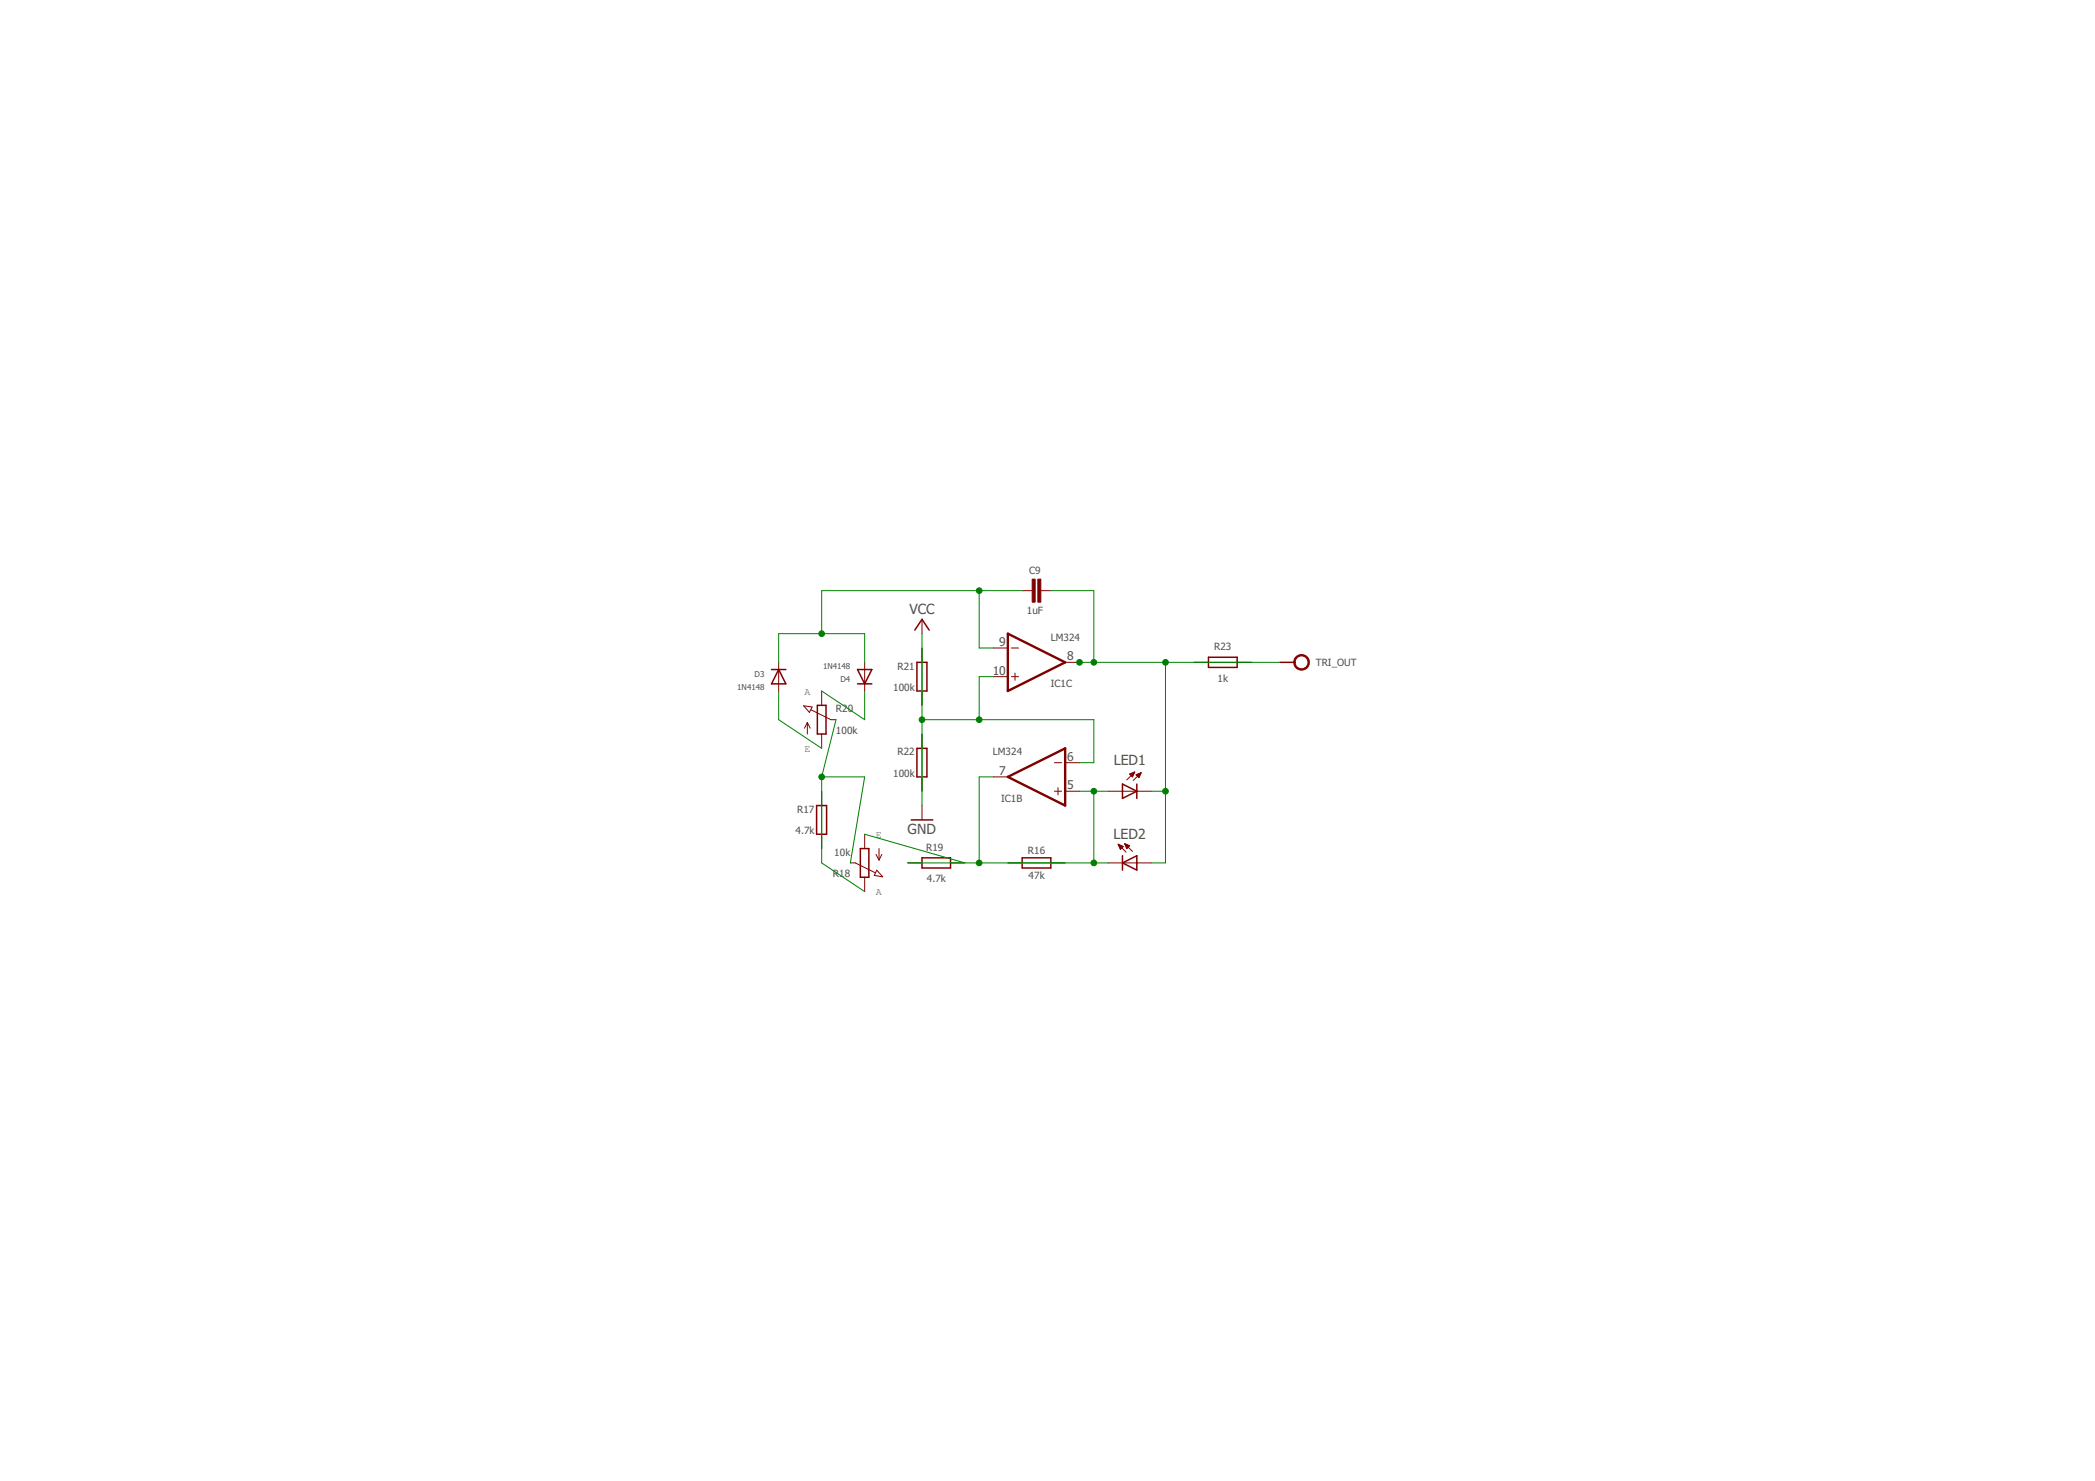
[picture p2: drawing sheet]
<svg xmlns="http://www.w3.org/2000/svg" width="297mm" height="210mm" viewBox="0 0 297 210" stroke-linecap="round" stroke-linejoin="round" font-family="sans-serif">
<g fill="none" stroke="#800000" stroke-width=".14">
<path d="M110.4 93.9v4M116.5 97.9v2.1M122.6 93.9v4M130.7 87.8v2M130.7 91.8v2.1M130.7 97.9v2.1M140.9 95.9h2M140.9 91.8h2M143.4 95.9h1M143.4 91.8h1M143.9 95.4v1M144.9 83.7h1.4"/>
<path d="M147.6 83.7h1.4M151 93.9h2.1M169.3 93.9h2M175.4 93.9h2M113.9 100l1.2 .2-.3 .8zM114.5 102.4v1.6M114.5 102.4l-.4 .8M114.5 102.4l.4 .8M115 100.6l2.8 1.4h.7M116.5 104v2.1M116.5 112.1v2.1M116.5 118.2v2.1"/>
<path d="M122.6 118.2v2.1M130.7 104v2.1M130.7 110.1v2M130.7 114.2v2M140.9 110.1h2M149.5 112.1h1M149.5 108.1h1M150 111.6v1M151 112.1h2.1M151 108.1h2.1M157.1 112.1h6.1M158.5 119.7l1.2 1.1"/>
<path d="M158.5 119.7l.8 .3-.4 .4M158.5 119.7l.4 .7M158.6 119.7h.1M158.6 119.8h.3M158.6 119.9h.5M159.4 119.6l1.2 1.1M159.4 119.6l.8 .3-.4 .4zM159.5 119.7h.2M159.5 119.7h.4M159.6 119.8h.5M159.6 119.9h.5M160.2 109.7l.7-.3-.3 .7z"/>
<path d="M160.2 109.7h.5M160.3 109.8h.4M160.3 109.6h.5M160.4 109.9h.3M160.5 110h.1M160.5 109.6h.3M160.5 110.1h.1M160.7 109.5h.1M160.9 109.4l-1.1 1.1M161.1 109.8h.5M161.2 109.9h.4M161.3 110h.3"/>
<path d="M161.3 109.7h.4M161.4 110.1h.1M161.5 110.2h.1M161.5 109.6h.2M161.7 109.6h.1M161.8 109.5l-1.1 1.1M161.8 109.5l-.7 .3 .4 .4M161.8 109.5l-.3 .7M120.6 122.3h.7l2.8 1.4M122.6 124.3v2.1M124.2 121.1l.4 .8M124.3 123.3l.9 1-1.2-.2z"/>
<path d="M124.6 120.3v1.6M125 121.1l-.4 .8M128.7 122.3h2M134.8 122.3h2M142.9 122.3h2M149 122.3h2M157.1 122.3h6.1M158.7 120h.5M158.7 120.1h.4M158.8 120.2h.2M158.8 120.3h.1M158.9 120.4h.1"/>
<path d="M159.6 120h.4M159.7 120.1h.2M159.7 120.2h.2"/>
</g>
<g fill="none" stroke="#800000" stroke-width=".21">
<path d="M109.4 94.9h2M110.4 94.9l1 2h-2zM115.9 100h1.2v4h-1.2zM121.6 94.9h2l-1 2zM121.6 96.9h2M129.7 89.3l1-1.5 1 1.5M130 93.9h1.4v4h-1.4zM171.3 93.2h4.1v1.4h-4.1zM181.5 93.9h2M115.8 114.2h1.4v4h-1.4zM129.2 116.2h3M130 106.1h1.4v4h-1.4z"/>
<path d="M159.2 111.1l2 1-2 1.1zM161.2 111.1v2.1M122 120.3h1.2v4h-1.2zM130.7 121.6h4.1v1.4h-4.1zM144.9 121.6h4.1v1.4h-4.1zM159.2 122.3l2-1v2zM159.2 121.3v2"/>
</g>
<g fill="#800000" stroke="#800000" stroke-width=".14">
<path d="M147.2 82.1h.4v3.2h-.4z"/>
<path d="M146.3 82.1h.5v3.2h-.5z"/>
</g>
<path d="M183.8 93a1.11 1.11 0 0 1 1.7 .4 1.11 1.11 0 0 1-.7 1.5 1.11 1.11 0 0 1-1.4-1h.2a.91 .91 0 0 1 1.3-.9 .91 .91 0 0 1 .2 1.5 .91 .91 0 0 1-1.4-.4l-.1-.2h-.2l.1-.3z" fill-rule="evenodd" fill="#800000" stroke="#800000" stroke-width=".14"/>
<path d="M142.9 89.8l8.1 4.1-8.1 4zM142.9 110.1l8.1-4v8.1z" fill="none" stroke="#800000" stroke-width=".34"/>
<g fill="none" stroke="#008000" stroke-width=".14">
<path d="M110.4 97.9v4.1l6.1 4.1M110.4 93.9v-4.1h12.2v4.1M116.5 97.9l6.1 4.1v-4.1M130.7 89.8v24.4M138.8 83.7v8.1h2.1M140.9 95.9h-2.1v6.1M144.9 83.7h-28.4v6.1M149 83.7h6.1v10.2M153.1 93.9h28.4M165.2 93.9v28.4h-2M116.5 110.1h6.1l-2 12.2M116.5 110.1v12.2l6.1 4.1"/>
<path d="M118.5 102l-2 8.1M122.6 118.2l14.2 4.1M130.7 102h24.4v6.1h-2M140.9 110.1h-2.1v12.2M153.1 112.1h4M155.1 112.1v10.2M163.2 112.1h2M128.7 122.3h28.4"/>
</g>
<g fill="#008000" stroke="#008000" stroke-width=".14">
<circle cx="138.8" cy="122.3" r=".4"/>
<circle cx="155.1" cy="112.1" r=".4"/>
<circle cx="155.1" cy="122.3" r=".4"/>
<circle cx="116.5" cy="110.1" r=".4"/>
<circle cx="116.5" cy="89.8" r=".4"/>
<circle cx="138.8" cy="83.7" r=".4"/>
<circle cx="155.1" cy="93.9" r=".4"/>
<circle cx="165.2" cy="112.1" r=".4"/>
<circle cx="165.2" cy="93.9" r=".4"/>
<circle cx="153.1" cy="93.9" r=".4"/>
<circle cx="138.8" cy="102" r=".4"/>
<circle cx="130.7" cy="102" r=".4"/>
</g>
<g font-size="2" fill="#505050">
<text x="128.9" y="87">VCC</text>
<text x="157.9" y="108.5">LED1</text>
<text x="128.7" y="118.2">GND</text>
<text x="157.9" y="118.9">LED2</text>
</g>
<g font-size="1.7" fill="#505050">
<text x="140.8" y="95.6">10</text>
<text x="141.7" y="91.6">9</text>
<text x="151.3" y="93.6">8</text>
<text x="151.3" y="107.8">6</text>
<text x="141.7" y="109.8">7</text>
<text x="151.3" y="111.9">5</text>
</g>
<g font-size="1.4" fill="#505050">
<text x="145.9" y="81.4">C9</text>
<text x="145.6" y="87.1">1uF</text>
<text x="127.2" y="94.9">R21</text>
<text x="149" y="90.8">LM324</text>
<text x="172.1" y="92.1">R23</text>
<text x="186.6" y="94.4">TRI_OUT</text>
<text x="114" y="98.4">A</text>
<text x="118.5" y="101">R20</text>
<text x="126.7" y="97.9">100k</text>
<text x="149" y="97.4">IC1C</text>
<text x="172.6" y="96.6">1k</text>
<text x="114" y="106.6">E</text>
<text x="118.5" y="104">100k</text>
<text x="127.2" y="107.1">R22</text>
<text x="140.8" y="107.1">LM324</text>
<text x="126.7" y="110.1">100k</text>
<text x="141.9" y="113.7">IC1B</text>
<text x="112.8" y="118.2">4.7k</text>
<text x="113" y="115.2">R17</text>
<text x="124.2" y="118.7">E</text>
<text x="118.1" y="124.3">R18</text>
<text x="118.3" y="121.3">10k</text>
<text x="131.3" y="120.6">R19</text>
<text x="131.4" y="125">4.7k</text>
<text x="145.7" y="121">R16</text>
<text x="145.8" y="124.6">47k</text>
<text x="124.2" y="126.9">A</text>
</g>
<g font-size="1.1" fill="#505050">
<text x="107" y="95.9">D3</text>
<text x="116.7" y="94.9">1N4148</text>
<text x="104.5" y="97.7">1N4148</text>
<text x="119.2" y="96.7">D4</text>
</g>
</svg>
